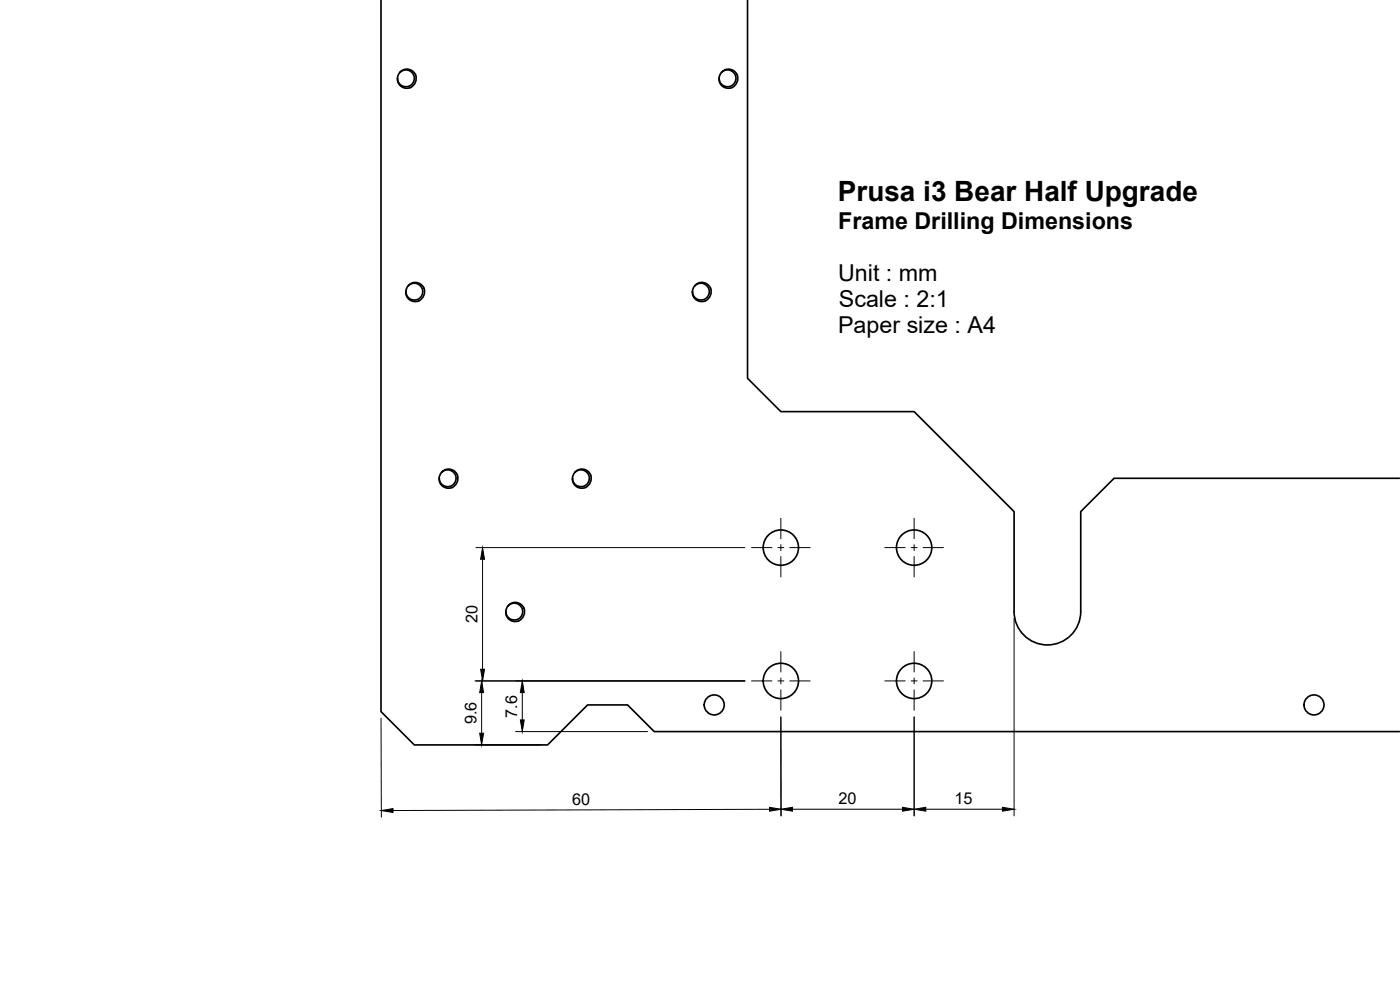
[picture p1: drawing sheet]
<svg xmlns="http://www.w3.org/2000/svg" width="420mm" height="297mm" viewBox="0 0 420 297" stroke-linecap="round" stroke-linejoin="round" font-family="sans-serif">
<!-- layer: Visible -->
<g fill="none" stroke="#000" stroke-width=".5">
<path d="M114.3 0v213.5l10 10h40l12-12h12l8 8h223.7M224.3 0v113.5l10 10h40l30 30v30a10 10 0 0 0 10 10 10 10 0 0 0 10-10v-30l10-10h85.7M120 21.7l1.1-.7 1.2-.2 1.2 .3 1 1a2.83 2.83 0 0 1-1.4 4.2l-1.4 .2-1.3-.6-.9-1-.2-1.4M120 21.7l1.6-.7 .8 .1 .8 .3 .7 .7 .4 .7-.2 1.7-1.1 1.2-1.7 .3-1.4-.9-.6-1.6M120 21.7l-.6 1-.1 .8M216.6 21.7l1.5-.7 .9 .1 .7 .3 .7 .7 .4 .7-.1 1.7-1.2 1.2-1.6 .3-1.5-.9-.6-1.6M122.6 85.7l1-.7 1.2-.2 1.3 .4 .9 .9a2.83 2.83 0 0 1-1.4 4.2l-1.4 .1-1.3-.5-.9-1.1-.2-1.3M122.6 85.7l1.5-.7 1.6 .4 .6 .6 .5 .8-.1 1.7-1.2 1.2-1.6 .3-1.5-.8-.4-.8-.2-.9M122.6 85.7l-.7 1-.1 .8M208.6 85.7l1-.7 1.2-.2 1.3 .4 .9 .9a2.83 2.83 0 0 1-1.4 4.2l-1.4 .1-1.3-.5-.9-1-.2-1.4M208.6 85.7l1.5-.7 1.6 .4 .7 .6 .4 .8-.1 1.7-1.2 1.2-1.6 .3-1.5-.8-.4-.8-.2-.9M208.6 85.7l-.7 1-.1 .8"/>
<path d="M132.6 141.7l1-.7 1.2-.2 1.3 .4 .9 .9a2.83 2.83 0 0 1-1.4 4.2l-1.4 .1-1.3-.5-.9-1-.2-1.4M132.6 141.7l1.5-.7 1.6 .4 .7 .6 .4 .8-.1 1.7-1.2 1.2-1.6 .3-1.5-.8-.4-.8-.2-.9M132.6 141.7l-.7 1-.1 .8M172.6 141.7l1-.7 1.2-.2 1.3 .4 .9 .9a2.83 2.83 0 0 1-1.4 4.2l-1.4 .1-1.3-.5-.9-1-.2-1.4M172.6 141.7l1.5-.7 1.6 .4 .7 .6 .4 .8-.1 1.7-1.2 1.2-1.6 .3-1.5-.8-.4-.8-.2-.9M172.6 141.7l-.7 1-.1 .8M152.6 181.7l1.5-.7 .9 .1 .7 .3 1.1 1.4-.1 1.7-1.2 1.2-1.6 .3-1.5-.8-.4-.8-.2-.9"/>
<circle cx="218.7" cy="23.6" r="2.86"/>
<circle cx="234.3" cy="164.3" r="5.3"/>
<circle cx="274.3" cy="164.3" r="5.3"/>
<circle cx="154.7" cy="183.6" r="2.86"/>
<circle cx="214.3" cy="211.5" r="3"/>
<circle cx="234.3" cy="204.3" r="5.3"/>
<circle cx="274.3" cy="204.3" r="5.3"/>
<circle cx="394.3" cy="211.5" r="3"/>
</g>
<!-- layer: Center Lines -->
<g fill="none" stroke="#000" stroke-width=".3">
<path d="M234.3 155.5v6.1M274.3 155.5v6.1M225.5 164.3h6.2M233.5 164.3h1.7M234.3 163.4v1.8M234.3 167v6.1M237 164.3h6.1M265.5 164.3h6.2M273.5 164.3h1.7M274.3 163.4v1.8M274.3 167v6.1M277 164.3h6.1"/>
<path d="M234.3 195.5v6.1M274.3 195.5v6.1M225.5 204.3h6.2M233.5 204.3h1.7M234.3 203.4v1.8M234.3 207v6.1M237 204.3h6.1M265.5 204.3h6.2M273.5 204.3h1.7M274.3 203.4v1.8M274.3 207v6.1M277 204.3h6.1"/>
</g>
<!-- layer: Dimensions -->
<g fill="none" stroke="#000" stroke-width=".3">
<path d="M142.8 164.3h80.7M144.8 167.8v33M304.3 185.5v59.3M114.4 215.5v29.7M142.5 204.3h81M144.5 207.8v12.2M154.7 219.5h39.6M156.7 207.8v8.2M274.3 215.1v29.7M142.5 223.5h19.8M230.9 242.8l-113 .4M234.4 244.8l-.1-29.7v29.7"/>
<path d="M237.8 242.8h33M277.8 242.8h23"/>
</g>
<path d="M144.8 164.3l.6 3.5h-1.2zM144.5 204.3l.6 3.5h-1.1zM144.2 200.8h1.2l-.6 3.5zM156.7 204.3l.6 3.5h-1.1zM156.2 216h1.1l-.6 3.5zM144 220h1.1l-.6 3.5zM114.4 243.2l3.5-.6v1.2zM230.9 242.2l3.5 .6-3.5 .6zM234.3 242.8l3.5-.6v1.2zM270.8 242.2l3.5 .6-3.5 .6zM274.3 242.8l3.5-.6v1.2zM300.8 242.2l3.5 .6-3.5 .6z" fill="#000" stroke="#000" stroke-width=".3"/>
<text font-size="8.4" x="251.5" y="60.4">Prusa i3 Bear Half Upgrade</text>
<g font-size="7">
<text x="251.6" y="68.6">Frame Drilling Dimensions</text>
<text x="251.5" y="84.2">Unit : mm</text>
<text x="251.8" y="92.2">Scale : 2:1</text>
<text x="251.5" y="100">Paper size : A4</text>
</g>
<g font-size="4.9">
<text x="143.3" y="187" transform="rotate(-90 143.3 187)">20</text>
<text x="155.2" y="215.3" transform="rotate(-90 155.2 215.3)">7.6</text>
<text x="143" y="217.3" transform="rotate(-90 143 217.3)">9.6</text>
<text x="171.7" y="241.5">60</text>
<text x="251.7" y="241.2">20</text>
<text x="286.5" y="241.2">15</text>
</g>
</svg>
